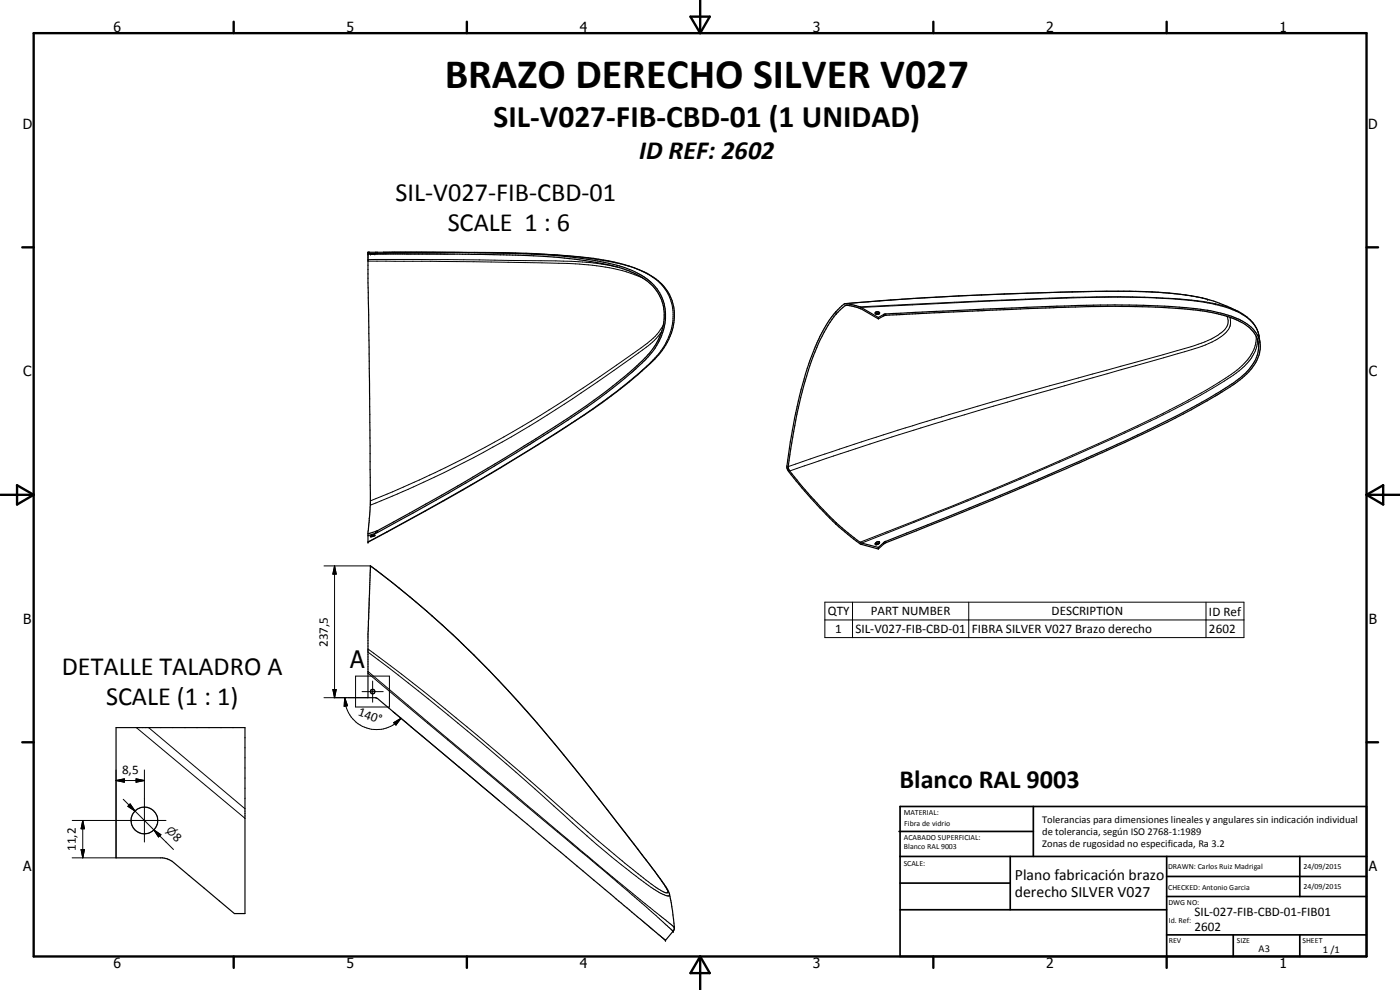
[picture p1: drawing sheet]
<svg xmlns="http://www.w3.org/2000/svg" width="420mm" height="297mm" viewBox="0 0 420 297" stroke-linecap="round" stroke-linejoin="round" font-family="sans-serif">
<g fill="none" stroke="#000" stroke-width=".35">
<path d="M110.4 75.7h32a241.9 241.9 0 0 1 40.3 2.6 41.1 41.1 0 0 1 12.1 4 15 15 0 0 1 5.9 5.8 16.1 16.1 0 0 1-2.5 17.7l-.5 .7a151.5 151.5 0 0 1-27.9 21.7 785 785 0 0 1-59.4 34.5v-3.1l.8-8zM110.4 76.2l28.4 .1a292.6 292.6 0 0 1 36.8 1.9 47.4 47.4 0 0 1 15.3 4.1l1 .5a15.8 15.8 0 0 1 5 4.2 14.6 14.6 0 0 1-.1 16.3 49.8 49.8 0 0 1-11.7 11.6 329.6 329.6 0 0 1-34.3 22.9 787.5 787.5 0 0 1-37.5 21.4l-2.9 1M126.5 75.7h6.2a422.1 422.1 0 0 1 38.4 1.4 76.2 76.2 0 0 1 18.7 4.1l2.9 1.5 2.4 1.8a13.9 13.9 0 0 1 3.5 16.1 29.3 29.3 0 0 1-9.1 11.2 253.8 253.8 0 0 1-31.2 22 783.4 783.4 0 0 1-45.3 26.1l-2.6 .8M250.9 93.5v.8M250.9 93.5l2.4-2.2a7.9 7.9 0 0 1 4.8 .8l5.5 3.1M250.9 94.3l2-2 1.1-.7 4.4 1.1 5.2 3M250.9 93.5l-.3 .4a31.5 31.5 0 0 0-4.8 7.7 87.5 87.5 0 0 0-6.2 18.7l-2.4 12.3-1 7.9a12.2 12.2 0 0 0 2.8 3.9 147.8 147.8 0 0 0 11.9 12.9M250.9 94.3a58.3 58.3 0 0 0-9.7 21.7l-2.4 10-1.5 8.7-.8 5.3 .1 .6a114.2 114.2 0 0 0 14.3 16.2M253.7 91.1l17-1.3a1008.6 1008.6 0 0 1 73.4-2.3 67.4 67.4 0 0 1 20.7 3.1l2.3 .8a19.3 19.3 0 0 1 9.4 6l1.1 2.2 .6 3.3M262.7 93.8l.7-.2 .6 .3a.65 .65 0 0 1-.7 .4 .65 .65 0 0 1-.6-.5zM262.8 94.1l.2-.1 .9 .1M263.6 95.2v.5"/>
<path d="M263.6 95.7l1.7-1 1.6-.2 51.7-2.3a364.8 364.8 0 0 1 26.2-.1l8.1 .4a55.3 55.3 0 0 1 18.8 3.8 8.9 8.9 0 0 1 6 8.2 13.4 13.4 0 0 1-5.4 8.8l-3.2 2.3a263.3 263.3 0 0 1-38.6 19.9 1363.6 1363.6 0 0 1-65.2 27.2l-1.7 1.6M263.6 95.2l1.7-.9 2.8-.2a1735.3 1735.3 0 0 1 68.6-2.6 157.5 157.5 0 0 1 26.7 1.8 25.7 25.7 0 0 1 12.6 5.3 8.1 8.1 0 0 1 .8 10.4 28.9 28.9 0 0 1-10.9 9.1 359.7 359.7 0 0 1-39.8 19.8l-14.7 6.4a1296.2 1296.2 0 0 1-45.6 18.6l-2.2 1.8M250.9 157.3l3.5 3a13.5 13.5 0 0 0 4.2 3.1l5 1.3M250.9 156.8l7.3 6 5.4 1.5M250.9 156.8v.5M111.2 169.8a313.6 313.6 0 0 1 58 56.8l22.3 28.2a97.2 97.2 0 0 1 9.2 12.9l1.1 5.6 .6 5.2-.2 .6-2.5 3.1-86.4-72.6-.6-.3h-2.3v-19.3zM111.2 160.9l1.3-.3-.9 .4zM262.9 162.8l.7-.3a.29 .29 0 0 1 .3 .1 .29 .29 0 0 1 0 .3l-1.1 .5-.1-.3zM263.6 164.3v.4M263.9 163h-.5l-.6 .4M34.8 218.3h38.7v55.8h-3.2l-18.2-15.3-1.8-1.1-1.5-.3h-14z"/>
<circle cx="111.8" cy="207.5" r=".67"/>
<circle cx="43.3" cy="246.2" r="4"/>
</g>
<g fill="#000">
<circle cx="110.4" cy="76.2" r=".18"/>
<circle cx="110.4" cy="75.7" r=".18"/>
<circle cx="111.2" cy="76.2" r=".18"/>
<circle cx="112.5" cy="76.2" r=".18"/>
<circle cx="362.4" cy="89.8" r=".18"/>
<circle cx="377.9" cy="100.8" r=".18"/>
<circle cx="110.4" cy="162.7" r=".18"/>
<circle cx="112.5" cy="160.5" r=".18"/>
<circle cx="202" cy="279.4" r=".18"/>
<circle cx="202.4" cy="278.2" r=".18"/>
<circle cx="199.7" cy="282.2" r=".18"/>
</g>
<g fill="none" stroke="#000" stroke-width=".3">
<path d="M110.4 78.4l52.3 .5a96.4 96.4 0 0 1 24.1 2.3l6.3 2.4M110.4 75.7h.5M110.4 77.9h24l32.4 .4a81.6 81.6 0 0 1 18.5 1.8M110.4 76.2h23.9M112.4 76.2h3.8M112.7 75.7v.5M113.3 75.7v.5M117.6 75.7a632.3 632.3 0 0 1 53.4 1.1l6.1 .7 6.1 1a28 28 0 0 1 15.1 6.6l.9 1.1a14.8 14.8 0 0 1 .9 16.1 23.5 23.5 0 0 1-6 7.6l-9 7.5a485.9 485.9 0 0 1-52.2 32.9l-22.5 12.3M198.6 99.5a22.3 22.3 0 0 1-7 6.4 367.8 367.8 0 0 1-69.1 40.9l-11.3 4.8M199.1 97.5a18.3 18.3 0 0 1-6.7 6.9 383.4 383.4 0 0 1-66.6 39.6l-14.6 6.3M254.5 91.6l-.9 .1M258.4 92.2l38.5-1.9a564.9 564.9 0 0 1 50.1-.9 80 80 0 0 1 20.2 2.6 16 16 0 0 1 9.4 5.7l.7 1.3 .6 1.8"/>
<path d="M265.2 94.4v.4M265.8 94.2v.4M362.4 89.8a91.5 91.5 0 0 0-23.6-2.4l-20.5 .3a1085.4 1085.4 0 0 0-57.6 2.9l-6.8 .5M364.8 91.1l3.4 1 3.3 1.3M364.8 91.1a165.5 165.5 0 0 0-32-2.1l-17.9 .5-56.8 2.6M364.8 91.2h.1M368.2 94.9a4 4 0 0 1-2.1 5.2 31.2 31.2 0 0 1-10.7 4.5l-6.3 1.8a1834 1834 0 0 0-84 24.1l-28.6 9.5M369.1 95.2a4.6 4.6 0 0 1-2.2 5.5 33.1 33.1 0 0 1-11.4 4.8l-6.3 1.9a2015.6 2015.6 0 0 0-92.5 27.3l-19.7 6.6M377 100.9a11.5 11.5 0 0 1-4.9 9.5 160.3 160.3 0 0 1-26.8 15.4 1214.3 1214.3 0 0 1-87.2 36.9M377.4 101.9a12.9 12.9 0 0 1-5.6 9.4 199.8 199.8 0 0 1-34.3 18.7l-19.5 8.6a1428.9 1428.9 0 0 1-59.4 24.3M112.7 159.5v.5M113.3 159.2v.6"/>
<path d="M97.2 169.8h14a316.2 316.2 0 0 1 56.4 54.8 1161.5 1161.5 0 0 1 31 39.8l1.5 2.3a.76 .76 0 0 1 .2 1.2h-.4a30.2 30.2 0 0 1-7.6-5.1l-15.9-13.2a886 886 0 0 0-66-54.9M100.4 169.8l.5 2.5h-1zM100.4 169.8v39.5M265.2 162.8v.4M265.8 162.4v.5M110.4 195.7a807.9 807.9 0 0 1 62.9 52.6l10.2 8.7a113.8 113.8 0 0 0 15.1 11.1l.6 .3a1.49 1.49 0 0 0 1.8 .1l-.1-.1M247.6 180.7h125.7v10.6h-125.7zM247.6 186h125.7M255.9 180.7v10.6M290.7 180.7v10.6M361.9 180.7v10.6M40.9 218.3l32.6 27.2"/>
<path d="M44.6 218.3l28.9 24.4M97.2 209.3h13.2M99.9 206.9h1l-.5 2.4zM103.5 209.3l.8 2.5-1 .1zM103.5 209.3a9.6 9.6 0 0 0 11 9.5l2-.6a9 9 0 0 0 3.8-2.7M106.7 202.9h10.2v9.2h-10.2zM108.7 207.5h6.3M110.4 202l70.4 58.9 12.6 10.7 8.6 7.8M110.4 201.5l70.4 59.1 21.6 17.6M111.8 204.3v6.4M117.9 213.5l32 26.8M118.1 216.8l2.2-1.3-1.5 2.1z"/>
<path d="M34.8 234.2l2.5-.5v1zM34.8 234.2h8.5M34.8 231v26.4h-13.1M37 239.8l9.2 9.2M40.8 233.7l2.5 .5-2.5 .5zM43.3 231v21.6M21.7 246.2h28.1M24.3 254.9h1l-.5 2.5zM24.8 246.2l.5 2.5h-1zM24.8 246.2v11.2M39.1 241.2l1.4 2.1-2.1-1.4zM46.2 249l2.1 1.4-.7 .7z"/>
<path d="M46.2 249l5.9 5.9M202 279.4h.1M202.4 278.2h.1"/>
</g>
<g fill="none" stroke="#000" stroke-width=".71">
<path d="M10.1 9.9h400v277.1h-400zM70.1 6.5v3.4M140.1 6.5v3.4M207.2 5h5.8l-2.9 4.9zM210.1 0v9.9M280.1 6.5v3.4M350.1 6.5v3.4M6.7 74.2h3.4M410.1 74.2h3.5M.1 148.5h10M5.1 145.6l5 2.9-5 2.9zM410.1 148.5h10"/>
<path d="M410.1 148.5l5-2.9v5.8zM6.7 222.7h3.4M410.1 222.7h3.5M70.1 287v3.4M140.1 287v3.4M210.1 287v10M210.1 287l2.9 5h-5.8zM280.1 287v3.4M350.1 287v3.4"/>
</g>
<g fill="none" stroke="#000" stroke-width=".51">
<path d="M269.8 249.5h40.3M270.1 242h140v45h-140zM270.1 257h140M303.2 257v16M310.1 242v15M350.1 257v30M390.1 257v12M270.1 265h33.1M270.1 273h80M350.1 269h60M350.1 263h60M350.1 280.5h60"/>
<path d="M370.1 280.5v6.5M390.1 280.5v6.5"/>
</g>
<path d="M100.4 169.8l.5 2.5h-1zM99.9 206.9h1l-.5 2.4zM103.5 209.3l.8 2.5-1 .1zM118.1 216.8l2.2-1.3-1.5 2.1zM34.8 234.2l2.5-.5v1zM40.8 233.7l2.5 .5-2.5 .5zM24.3 254.9h1l-.5 2.5zM24.8 246.2l.5 2.5h-1zM39.1 241.2l1.4 2.1-2.1-1.4zM46.2 249l2.1 1.4-.7 .7z" fill="#000"/>
<text font-size="12.6" x="133.5" y="26.4">BRAZO DERECHO SILVER V027</text>
<text font-size="9.4" x="148.1" y="38.2">SIL-V027-FIB-CBD-01 (1 UNIDAD)</text>
<g font-size="7.9">
<text x="191.8" y="47.7">ID REF: 2602</text>
<text x="118.7" y="60.4">SIL-V027-FIB-CBD-01</text>
<text x="134.4" y="69.4">SCALE 1 : 6</text>
<text x="18.5" y="202.6">DETALLE TALADRO A</text>
<text x="31.8" y="211.6">SCALE (1 : 1)</text>
<text x="269.9" y="236.5">Blanco RAL 9003</text>
</g>
<text font-size="7.2" x="105.1" y="200.5">A</text>
<g font-size="4.7">
<text x="304.6" y="263.9">Plano fabricación brazo</text>
<text x="304.6" y="269.3">derecho SILVER V027</text>
</g>
<g font-size="4.2">
<text x="34" y="9.6">6</text>
<text x="104" y="9.6">5</text>
<text x="174" y="9.6">4</text>
<text x="244" y="9.6">3</text>
<text x="314" y="9.6">2</text>
<text x="384" y="9.6">1</text>
<text x="6.8" y="38.7">D</text>
<text x="410.6" y="38.7">D</text>
<text x="7" y="112.9">C</text>
<text x="410.8" y="112.9">C</text>
<text x="7" y="187.1">B</text>
<text x="410.8" y="187.1">B</text>
<text x="7" y="261.4">A</text>
<text x="410.8" y="261.4">A</text>
<text x="34" y="290.4">6</text>
<text x="104" y="290.4">5</text>
<text x="174" y="290.4">4</text>
<text x="244" y="290.4">3</text>
<text x="314" y="290.4">2</text>
<text x="384" y="290.4">1</text>
</g>
<g font-size="3.9">
<text x="248.5" y="184.6">QTY</text>
<text x="261.4" y="184.6">PART NUMBER</text>
<text x="315.6" y="184.6">DESCRIPTION</text>
<text x="362.8" y="184.7">ID Ref</text>
<text x="250.7" y="189.9">1</text>
<text x="256.7" y="189.9">SIL-V027-FIB-CBD-01</text>
<text x="291.7" y="190">FIBRA SILVER V027 Brazo derecho</text>
<text x="362.8" y="189.9">2602</text>
<text x="98.4" y="194.1" transform="rotate(-90 98.4 194.1)">237,5</text>
<text x="107.3" y="214.6" transform="rotate(20 107.3 214.6)">140°</text>
<text x="36.6" y="232.1">8,5</text>
<text x="51.6" y="251.5" transform="rotate(45 51.6 251.5)">8</text>
<text x="22.8" y="255.3" transform="rotate(-90 22.8 255.3)">11,2</text>
<text x="358.5" y="275">SIL-027-FIB-CBD-01-FIB01</text>
<text x="358.5" y="279.4">2602</text>
</g>
<text font-size="3.3" x="49.6" y="249.5" transform="rotate(45 49.6 249.5)">⌀</text>
<g font-size="3.1">
<text x="312.7" y="246.8">Tolerancias para dimensiones lineales y angulares sin indicación individual</text>
<text x="312.7" y="250.4">de tolerancia, según ISO 2768-1:1989</text>
<text x="312.7" y="254">Zonas de rugosidad no especificada, Ra 3.2</text>
<text x="377.7" y="285.6">A3</text>
<text x="397" y="285.9">1 /1</text>
</g>
<g font-size="2.4">
<text x="271.2" y="244.4">MATERIAL:</text>
<text x="271.3" y="252">ACABADO SUPERFICIAL:</text>
<text x="271.4" y="247.9">Fibra de vidrio</text>
<text x="271.3" y="254.6">Blanco RAL 9003</text>
<text x="271.2" y="259.7">SCALE:</text>
<text x="350.6" y="260.8">DRAWN: Carlos Ruiz Madrigal</text>
<text x="391.2" y="260.6">24/09/2015</text>
<text x="350.6" y="267">CHECKED: Antonio Garcia</text>
<text x="391.2" y="266.7">24/09/2015</text>
<text x="350.6" y="271.4">DWG NO:</text>
<text x="350.8" y="276.9">Id. Ref:</text>
<text x="350.8" y="282.8">REV</text>
<text x="371.2" y="282.9">SIZE</text>
<text x="390.9" y="282.9">SHEET</text>
</g>
</svg>
